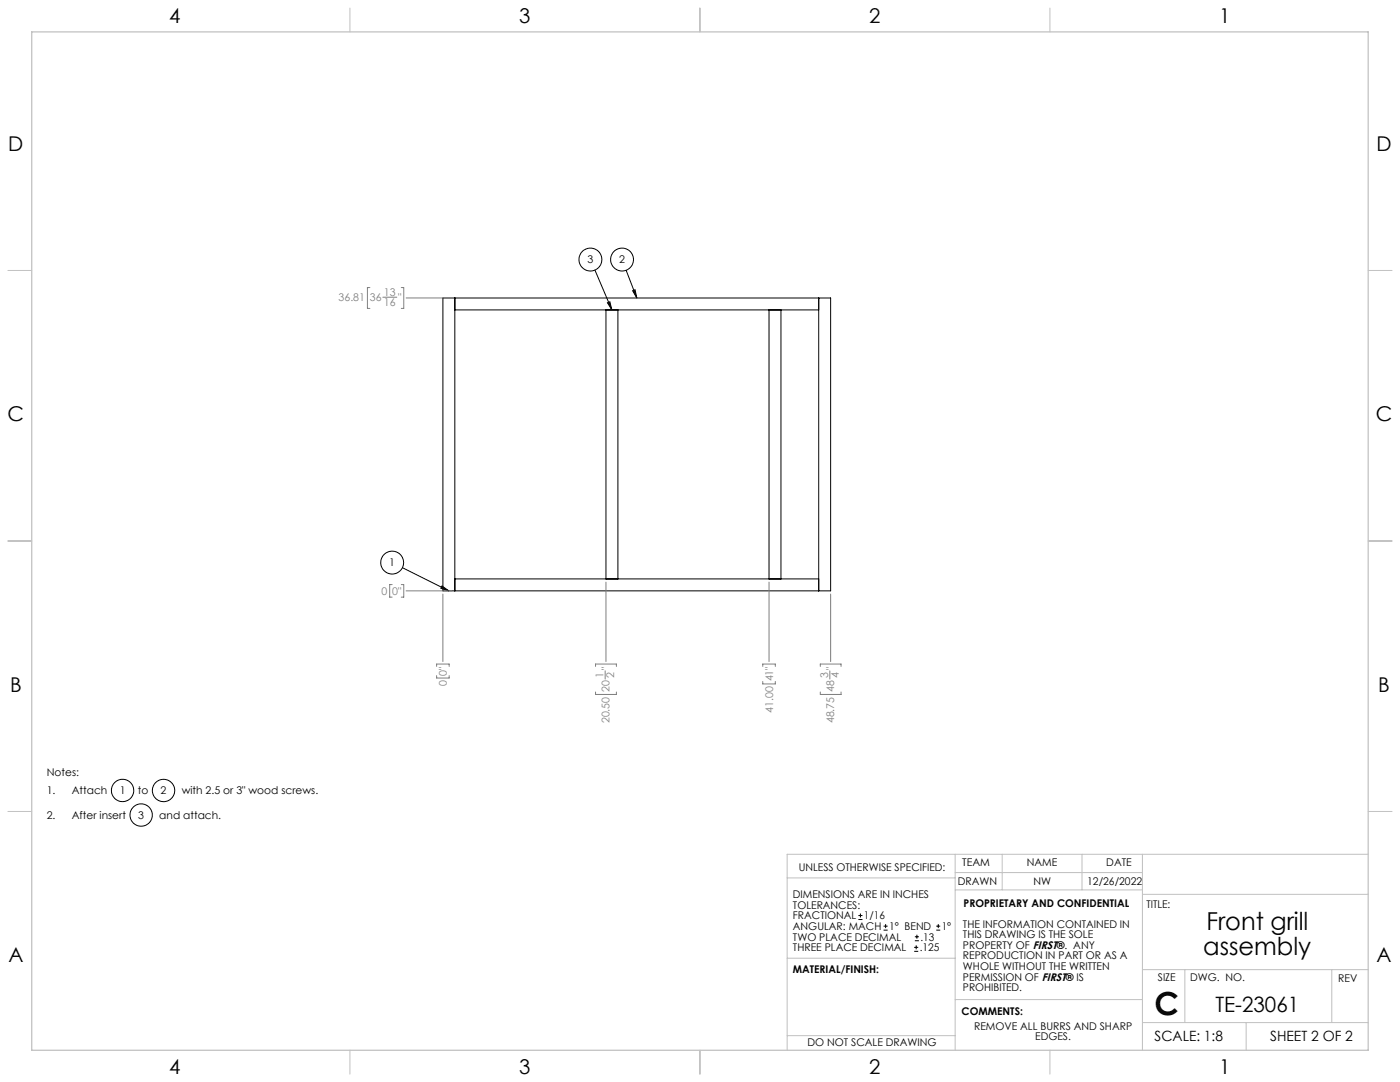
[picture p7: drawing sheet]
<svg xmlns="http://www.w3.org/2000/svg" width="559mm" height="432mm" viewBox="0 0 559 432" stroke-linecap="round" stroke-linejoin="round" font-family="sans-serif">
<g fill="none" stroke="#c0c0c0" stroke-width=".4">
<path d="M139.7 3.2v9.5M279.4 3.2v9.5M419.1 3.2v9.5M3.1 107.9h9.6M546.1 107.9h9.5M3.1 215.9h9.6M546.1 215.9h9.5M3.1 323.8h9.6M546.1 323.8h9.5M314.2 350.3h67M381.2 340.9v78.2M381.2 355.1h74.8"/>
<path d="M381.2 348.2h74.8M400 340.9v14.2M431.9 340.9v14.2M456 340.9v78.2M456 356.9h90.1M546.1 340.9h-231.9v78.2M314.2 382.4h67.2M381.2 398.9h74.8M456 387h90.1M472.9 387v21.1M531.6 387v21.1M139.7 419.1v9.6"/>
<path d="M279.4 419.1v9.6M314.2 413.3h67M419.1 419.1v9.6M456 408.1h90.1M497.4 408.1v11"/>
</g>
<path d="M12.7 12.7h533.4v406.4h-533.4z" fill="none" stroke="#c0c0c0" stroke-width=".5"/>
<g fill="none" stroke="#000" stroke-width=".4">
<path d="M176.8 118.9h154.7v116.9h-154.7zM181.5 118.9v116.9M237.5 107.8l6.7 15.9M249.9 107.8l4.3 11.1M252.5 116l1-.4 .7 3.3zM326.8 118.9v116.9M181.5 123.7h145.3M241.9 123.7v107.3M242.5 120.8l.9-.4 .8 3.3zM246.6 123.7v107.3M307 123.7v107.3M311.7 123.7v107.3"/>
<path d="M160.6 226.6l18.5 9.2M176.4 233.9l2.7 1.9-3.1-1zM181.5 231h145.3M342.6 367h1.6M342.6 365.4h1.6M343.4 364.6v1.5M352.7 371.2h1.6M352.7 369.6h1.6M353.5 368.8v1.6M364.9 379.7h1.6M364.9 378.1h1.6M365.2 375.4h1.6"/>
<path d="M365.2 373.8h1.6M365.7 377.3v1.5M366 373v1.6M373.7 371.2h1.6M373.7 369.6h1.6M374.5 368.8v1.6"/>
<circle cx="235.7" cy="103.6" r="4.6"/>
<circle cx="248.3" cy="103.6" r="4.6"/>
<circle cx="156.5" cy="224.5" r="4.6"/>
<circle cx="48.9" cy="315.5" r="4.5"/>
<circle cx="65.3" cy="315.5" r="4.5"/>
<circle cx="56.3" cy="325.3" r="4.5"/>
</g>
<g fill="none" stroke="#808080" stroke-width=".4">
<path d="M147.6 114.8h-1v8.3h1M152.8 118.6h5.6M160.2 114.8h.9v8.3h-.9M162.1 118.9h18.2M156.5 233.3h-1v5h1M160.2 233.3h.9v5h-.9M162.1 235.8h18.2M176.8 237.1v26.9M241.9 232.3v31.7M307 232.3v31.7M331.5 237.1v26.9M174.3 266v-1h5v1"/>
<path d="M174.3 269.6v1h5v-1M237.7 266v-1h8.3v1M237.7 276.2v.9h8.3v-.9M241.5 267.7v3.3M304.4 266v-1h5.1v1M304.4 272v.9h5.1v-.9M327.4 266v-1h8.3v1M327.4 276.2v.9h8.3v-.9M331.2 267.7v3.3"/>
</g>
<path d="M242.5 120.8l.9-.4 .8 3.3zM252.5 116l1-.4 .7 3.3zM176.4 233.9l2.7 1.9-3.1-1z" fill="#000"/>
<text font-size="12.7" x="460.9" y="405.2">C</text>
<g font-size="9.9">
<text x="481.5" y="371.2">Front grill</text>
<text x="480.3" y="381.1">assembly</text>
</g>
<text font-size="8.5" x="485.1" y="404">TE-23061</text>
<g font-size="8.1">
<text x="67.6" y="9.3">4</text>
<text x="207.3" y="9.3">3</text>
<text x="347" y="9.3">2</text>
<text x="486.7" y="9.3">1</text>
<text x="3.3" y="60.1">D</text>
<text x="549.4" y="60.1">D</text>
<text x="3" y="168">C</text>
<text x="549.1" y="168">C</text>
<text x="4" y="276">B</text>
<text x="550.1" y="276">B</text>
<text x="3.3" y="383.9">A</text>
<text x="549.4" y="383.9">A</text>
<text x="67.6" y="428.4">4</text>
<text x="207.3" y="428.4">3</text>
<text x="347" y="428.4">2</text>
<text x="486.7" y="428.4">1</text>
</g>
<g font-size="5.6">
<text x="460.9" y="415.2">SCALE: 1:8</text>
<text x="507" y="415.2">SHEET 2 OF 2</text>
</g>
<g font-size="4.2">
<text x="234.5" y="105.1">3</text>
<text x="247.1" y="105.1">2</text>
<text x="155.4" y="226">1</text>
<text x="18.7" y="309.6">Notes:</text>
<text x="18.7" y="316.9">1.</text>
<text x="28.7" y="316.9">Attach</text>
<text x="47.8" y="316.9">1</text>
<text x="55" y="316.9">to</text>
<text x="64.1" y="317">2</text>
<text x="72.5" y="316.9">with 2.5 or 3&quot; wood screws.</text>
<text x="18.7" y="326.7">2.</text>
<text x="28.7" y="326.7">After insert</text>
<text x="55.2" y="326.7">3</text>
<text x="63.6" y="326.7">and attach.</text>
<text x="318.8" y="347.7">UNLESS OTHERWISE SPECIFIED:</text>
<text x="384.1" y="345.5">TEAM</text>
<text x="409.9" y="345.7">NAME</text>
<text x="441.6" y="345.7">DATE</text>
<text x="382.3" y="353.3">DRAWN</text>
<text x="412.5" y="353.3">NW</text>
<text x="434" y="353.3">12/26/2022</text>
<text x="316.5" y="358.5">DIMENSIONS ARE IN INCHES</text>
<text x="316.5" y="362.7">TOLERANCES:</text>
<text x="384.6" y="361.9">PROPRIETARY AND CONFIDENTIAL</text>
<text x="457.6" y="362.3">TITLE:</text>
<text x="316.5" y="371.2">ANGULAR: MACH</text>
<text x="316.5" y="366.9">FRACTIONAL</text>
<text x="344.8" y="366.9">1/16</text>
<text x="354.9" y="371.2">1° BEND</text>
<text x="375.9" y="371.2">1°</text>
<text x="384.4" y="370.2">THE INFORMATION CONTAINED IN</text>
<text x="316.5" y="375.4">TWO PLACE DECIMAL</text>
<text x="367.4" y="375.4">.13</text>
<text x="384.4" y="374.4">THIS DRAWING IS THE SOLE</text>
<text x="316.5" y="379.6">THREE PLACE DECIMAL</text>
<text x="367.1" y="379.6">.125</text>
<text x="384.4" y="378.6">PROPERTY OF FIRST®. ANY</text>
<text x="384.4" y="382.9">REPRODUCTION IN PART OR AS A</text>
<text x="316.5" y="388.4">MATERIAL/FINISH:</text>
<text x="384.4" y="387.1">WHOLE WITHOUT THE WRITTEN</text>
<text x="384.4" y="391.3">PERMISSION OF FIRST® IS</text>
<text x="384.4" y="395.6">PROHIBITED.</text>
<text x="462.2" y="391.3">SIZE</text>
<text x="475.1" y="391.3">DWG. NO.</text>
<text x="534.1" y="391.8">REV</text>
<text x="383.8" y="405.1">COMMENTS:</text>
<text x="388.8" y="410.9">REMOVE ALL BURRS AND SHARP</text>
<text x="322.3" y="417.6">DO NOT SCALE DRAWING</text>
<text x="413.2" y="415.2">EDGES.</text>
</g>
<g font-size="4.2" fill="#808080">
<text x="153.3" y="117.9">13</text>
<text x="135.1" y="120.3">36.81</text>
<text x="147.6" y="120.3">36</text>
<text x="153.3" y="122.1">16</text>
<text x="158.9" y="120.3">&quot;</text>
<text x="152.3" y="237.4">0</text>
<text x="156.5" y="237.4">0&quot;</text>
<text x="178.4" y="269.6" transform="rotate(-90 178.4 269.6)">0&quot;</text>
<text x="243.2" y="267.3" transform="rotate(-90 243.2 267.3)">&quot;</text>
<text x="332.9" y="267.3" transform="rotate(-90 332.9 267.3)">&quot;</text>
<text x="178.4" y="273.9" transform="rotate(-90 178.4 273.9)">0</text>
<text x="240.9" y="270.5" transform="rotate(-90 240.9 270.5)">1</text>
<text x="245.1" y="270.5" transform="rotate(-90 245.1 270.5)">2</text>
<text x="308.6" y="271.9" transform="rotate(-90 308.6 271.9)">41&quot;</text>
<text x="330.6" y="270.5" transform="rotate(-90 330.6 270.5)">3</text>
<text x="334.8" y="270.5" transform="rotate(-90 334.8 270.5)">4</text>
<text x="243.2" y="276.2" transform="rotate(-90 243.2 276.2)">20</text>
<text x="332.9" y="276.2" transform="rotate(-90 332.9 276.2)">48</text>
<text x="308.6" y="284.4" transform="rotate(-90 308.6 284.4)">41.00</text>
<text x="243.2" y="288.6" transform="rotate(-90 243.2 288.6)">20.50</text>
<text x="332.9" y="288.6" transform="rotate(-90 332.9 288.6)">48.75</text>
</g>
</svg>
